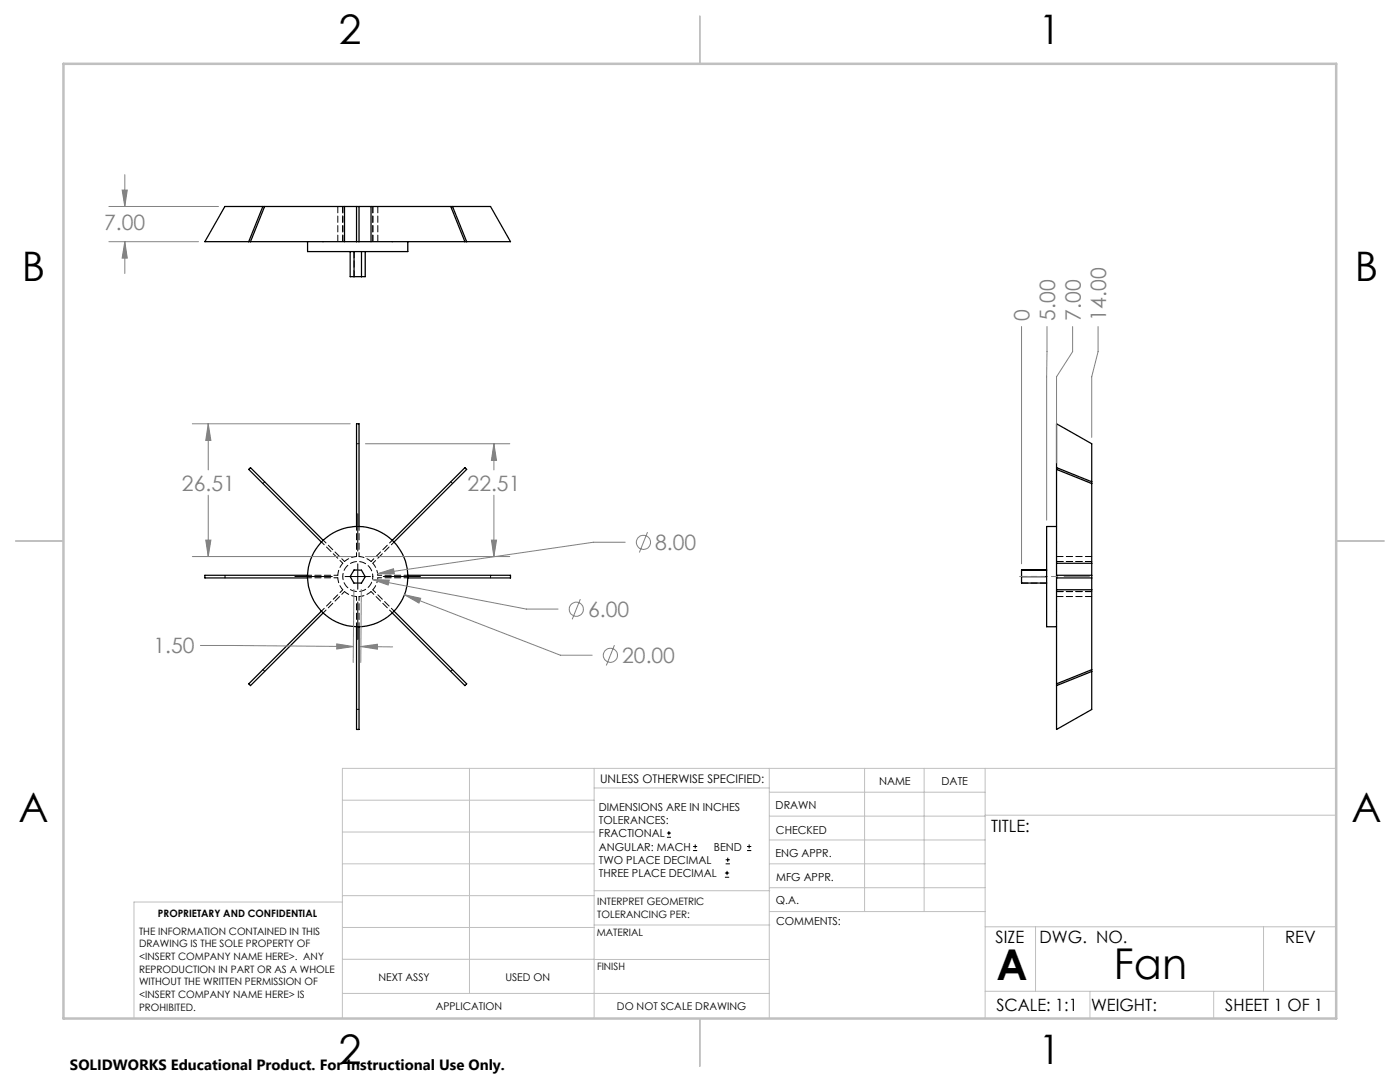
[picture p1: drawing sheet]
<svg xmlns="http://www.w3.org/2000/svg" width="279mm" height="216mm" viewBox="0 0 279 216" stroke-linecap="round" stroke-linejoin="round" font-family="sans-serif">
<g fill="none" stroke="#000" stroke-width=".25">
<path d="M52.5 41.2l-2.9 7M52.8 41.2l-2.8 7M61.4 48.2v2h20v-2M68.8 41.2h-23.9l-4 7h30.3M68.8 41.2h2.4M68.8 41.2v7M69.9 50.2v5h3v-5M70.7 50.2v5M71.2 41.2v7M71.2 41.2h.4M71.2 48.2h.4M71.6 41.2h2.4"/>
<path d="M71.6 41.2v7M72.1 50.2v5M74 41.2h23.9l4 7h-30.3M74 41.2v7M90 41.2l2.8 7M90.3 41.2l2.8 7M210.9 93.7l7 2.8M210.9 93.3l7 2.8M61.4 114.8h-20.5v.5h20.5M64.5 107.8l-14.5-14.5-.4 .4 14.5 14.5M70.7 113.7l1.4 .1 .8 1.3-.8 1.2h-1.5l-.7-1.3zM71.2 105.1v-20.5h.4v20.5"/>
<path d="M78.3 107.8l14.5-14.5 .3 .4-14.5 14.5M81.4 114.8h20.5v.5h-20.5M203.9 115.1h5M208.9 115v10.1h2M208.9 113.7h-5v2.6h5M210.9 115.3v30.3l7-4v-23.9M210.9 105.1h-2v9.9M210.9 114.8h7M210.9 115.3h7M210.9 114.8v.5M210.9 117.7h7M210.9 112.4h7"/>
<path d="M217.9 112.4v-23.9l-7-3.9v30.2M217.9 112.4v2.4M217.9 115.3v2.4M217.9 114.8v.5M64.1 122l-14.5 14.5 .4 .3 14.5-14.5M71.2 125.1v20.5h.4v-20.5M78.6 122l14.5 14.5-.3 .3-14.5-14.5M217.9 133.6l-7 2.9M217.9 134l-7 2.8"/>
<circle cx="71.4" cy="115.1" r="10"/>
</g>
<path d="M67.4 115.3a4 4 0 0 0 1 2.4M68.4 112.4a4 4 0 0 0-1 2.4M68.8 118a4 4 0 0 0 2.4 1M71.2 111a4 4 0 0 0-2.4 1M71.7 119a4 4 0 0 0 2.4-1M74.1 112a4 4 0 0 0-2.4-1M74.4 117.7a4 4 0 0 0 1-2.4M75.4 114.8a4 4 0 0 0-1-2.4" fill="none" stroke="#000" stroke-width=".2" stroke-dasharray="1.3 .6" stroke-dashoffset=".3"/>
<g fill="none" stroke="#000" stroke-width=".2" stroke-dasharray="1.3 .6" stroke-dashoffset=".5">
<path d="M61.4 114.8h6M61.4 115.3h6M64.2 108.1l4.2 4.3M64.5 107.8l4.3 4.2M71.2 105v6M71.7 105v6M78.3 107.8l-4.2 4.2M78.7 108.1l-4.3 4.3M81.4 114.8h-6M81.4 115.3h-6M64.2 121.9l4.2-4.2M64.5 122.3l4.3-4.3"/>
<path d="M71.2 125v-6M71.7 125v-6M78.3 122.3l-4.2-4.3M78.7 121.9l-4.3-4.2"/>
</g>
<path d="M74.4 115a3 3 0 0 0-4.4-2.6 3 3 0 0 0-.3 5.1 3 3 0 0 0 4.7-2v-.5" fill="none" stroke="#000" stroke-width=".2" stroke-dasharray="1.3 .6" stroke-dashoffset=".7"/>
<g fill="none" stroke="#000" stroke-width=".2" stroke-dasharray="1.3 .6">
<path d="M67.4 48.2v-7M68.4 41.2v7M68.4 48.2v-7M70.6 55.2v-5M72.1 55.2v-5M74.4 48.2v-7M75.4 48.2v-7M52.8 96.1l-.3 .4M71.7 88.5h-.5M90.3 96.5l-.3-.4M44.9 114.8v.5M97.9 115.3v-.5"/>
<path d="M203.9 115h5M203.9 116.3h5M210.9 119h7M210.9 118h7M210.9 111h7M210.9 112h7M217.9 112h-7M52.5 133.6l.3 .4M90 134l.3-.4M71.2 141.5h.5"/>
</g>
<g fill="none" stroke="#808080" stroke-width=".2">
<path d="M24.4 37.9h1l-.5 3.3zM24.9 34.9v6.3M21.7 48.2h17.9M21.7 41.2h21.9M24.9 48.2l.5 3.3h-1zM24.9 48.2v6.4M203.9 65.2v47.3M209 65.2l-.1 38.6M214.1 65.2v5l-3.2 5v17.2M219.1 65.2v5l-1.2 5v12.1M38.4 84.6h31.5M41.6 84.6l.5 3.3h-1z"/>
<path d="M41.6 84.6v9.2M41.6 98.8v12.3M72.9 88.5h28.8M98.6 88.5l.5 3.4h-1zM98.6 88.5v5.3M98.6 98.8v12.3M38.4 111.1h32M41.1 107.8h1l-.5 3.3zM70.6 117.6l-.1 14.6M72.1 117.6l-.1 14.6M72.9 111.1h28.8M74.3 115.6l3.4 .1-.2 1z"/>
<path d="M74.3 115.6l30.7 5.9h6.4M75.4 114.5l3.1-1 .2 1zM80.7 118.7l3.3 .7-.4 .9zM80.7 118.7l31.1 12h6.4M98.1 107.8h1l-.5 3.3zM115.8 119.6l-1.6 4M124.8 108.2h-6.4l-43 6.3M129.2 106.2l-1.6 4M40 128.8l30.5 .2M67.2 128.5l3.3 .5-3.3 .5zM72 129l3.3-.4v.9zM72 129l6.4 .1"/>
<path d="M122.6 128.7l-1.6 4.1"/>
<circle cx="128.4" cy="108.2" r="1.42"/>
<circle cx="115" cy="121.6" r="1.4"/>
<circle cx="121.8" cy="130.8" r="1.41"/>
</g>
<g fill="none" stroke="#000" stroke-width=".2">
<path d="M58.8 115h7.5M68.9 115h5M71.4 102.5v7.5M71.4 112.5v5.1M76.5 115h7.4M71.4 120.1v7.5M133.1 167.1h.8M133.1 166.2h.8M133.5 165.8v.9M138.3 169.7h.8M138.3 168.9h.8M138.7 168.5v.8"/>
<path d="M144.7 175h.8M144.7 174.2h.8M144.8 172.4h.9M144.8 171.6h.9M145.1 173.8v.8M145.2 171.1v.9M149.1 169.7h.8M149.1 168.9h.8M149.5 168.5v.8"/>
</g>
<g fill="none" stroke="#c0c0c0" stroke-width=".2">
<path d="M68.3 159.7h50.3M93.7 153.3v44.9M118.6 153.3v49.9M118.6 157.2h34.9M153.5 153.3v49.9M153.5 158.1h43.1M172.5 153.3v28.6M184.4 153.3v28.6M196.6 153.3v49.9M266.7 153.3h-198.4v49.9M68.3 178.7h50.3M68.3 172.4h50.3"/>
<path d="M68.3 166h50.3M68.3 180h-41.6v23.2M118.6 177.7h35M153.5 167.6h43.1M153.5 162.8h43.1M153.5 172.4h43.1M153.5 177.1h43.1M196.6 162.7h70.1M68.3 198.2h85.2M68.3 191.4l85.2 .1M68.3 185.1h50.3M118.6 184.6h35"/>
<path d="M153.6 181.9h43M196.6 197.8h70.1M196.6 184.9h70.1M206.7 184.9v12.9M217.5 197.8v5.4M242.2 197.8v5.4M252.2 184.9v12.9"/>
</g>
<path d="M139.7 3.2v9.5M3.1 107.9h9.6M266.7 107.9h9.5M139.7 203.2v9.6" fill="none" stroke="#c0c0c0" stroke-width=".25"/>
<path d="M12.7 12.7h254v190.5h-254z" fill="none" stroke="#c0c0c0" stroke-width=".5"/>
<path d="M203.5 115h13.9" fill="none" stroke="#808080" stroke-width=".2" stroke-dasharray="15.2 1.3 1.3 1.3" stroke-dashoffset="10.2"/>
<path d="M41.6 84.6l.5 3.3h-1zM41.1 107.8h1l-.5 3.3zM98.6 88.5l.5 3.4h-1zM98.1 107.8h1l-.5 3.3zM80.7 118.7l2.9 1.6 .4-.9zM72 129l3.3-.4v.9zM67.2 128.5l3.3 .5-3.3 .5zM74.3 115.6l3.2 1.1 .2-1zM75.4 114.5h3.3l-.2-1zM24.9 48.2l.5 3.3h-1zM24.4 37.9h1l-.5 3.3z" fill="#808080"/>
<g font-size="8.5">
<text x="198.9" y="195.5">A</text>
<text x="222.3" y="195.4">Fan</text>
</g>
<g font-size="8.1">
<text x="67.6" y="8.9">2</text>
<text x="207.3" y="8.9">1</text>
<text x="4.4" y="56.2">B</text>
<text x="270.4" y="56.2">B</text>
<text x="3.7" y="164.1">A</text>
<text x="269.7" y="164.1">A</text>
<text x="67.6" y="212.4">2</text>
<text x="207.3" y="212.4">1</text>
</g>
<g font-size="4.2" fill="#808080">
<text x="20.8" y="46">7.00</text>
<text x="205.5" y="64" transform="rotate(-90 205.5 64)">0</text>
<text x="210.6" y="64" transform="rotate(-90 210.6 64)">5.00</text>
<text x="215.7" y="64" transform="rotate(-90 215.7 64)">7.00</text>
<text x="220.8" y="64" transform="rotate(-90 220.8 64)">14.00</text>
<text x="36.3" y="97.9">26.51</text>
<text x="93.3" y="97.9">22.51</text>
<text x="130.8" y="109.8">8.00</text>
<text x="117.4" y="123.1">6.00</text>
<text x="30.6" y="130.4">1.50</text>
<text x="124.2" y="132.3">20.00</text>
</g>
<g font-size="3.4">
<text x="197.8" y="166">TITLE:</text>
<text x="198.7" y="188.1">SIZE</text>
<text x="207.5" y="188.1">DWG. NO.</text>
<text x="256.5" y="188.2">REV</text>
<text x="198.8" y="201.7">SCALE: 1:1</text>
<text x="217.7" y="201.8">WEIGHT:</text>
<text x="244.5" y="201.7">SHEET 1 OF 1</text>
</g>
<text font-size="3" x="14" y="213.5">SOLIDWORKS Educational Product. For Instructional Use Only.</text>
<text font-size="2.4" x="119.8" y="156.2">UNLESS OTHERWISE SPECIFIED:</text>
<g font-size="2.2">
<text x="119.5" y="161.8">DIMENSIONS ARE IN INCHES</text>
<text x="154.8" y="161.4">DRAWN</text>
<text x="175.4" y="156.6">NAME</text>
<text x="187.9" y="156.7">DATE</text>
<text x="119.5" y="164.4">TOLERANCES:</text>
<text x="119.5" y="167.1">FRACTIONAL</text>
<text x="154.9" y="166.3">CHECKED</text>
<text x="119.5" y="169.7">ANGULAR: MACH</text>
<text x="119.5" y="172.4">TWO PLACE DECIMAL</text>
<text x="142.5" y="169.7">BEND</text>
<text x="154.8" y="171">ENG APPR.</text>
<text x="119.5" y="175">THREE PLACE DECIMAL</text>
<text x="154.9" y="175.7">MFG APPR.</text>
<text x="154.9" y="180.4">Q.A.</text>
<text x="154.9" y="184.6">COMMENTS:</text>
</g>
<g font-size="2.1">
<text x="75.5" y="195.7">NEXT ASSY</text>
<text x="100.9" y="195.7">USED ON</text>
<text x="86.9" y="201.5">APPLICATION</text>
<text x="123.1" y="201.6">DO NOT SCALE DRAWING</text>
</g>
<g font-size="2">
<text x="31.5" y="182.9">PROPRIETARY AND CONFIDENTIAL</text>
<text x="119.2" y="180.6">INTERPRET GEOMETRIC</text>
<text x="119.2" y="183.1">TOLERANCING PER:</text>
<text x="27.8" y="186.5">THE INFORMATION CONTAINED IN THIS</text>
<text x="27.8" y="189">DRAWING IS THE SOLE PROPERTY OF</text>
<text x="27.8" y="191.6">&lt;INSERT COMPANY NAME HERE&gt;. ANY</text>
<text x="119.1" y="186.7">MATERIAL</text>
<text x="27.8" y="194.1">REPRODUCTION IN PART OR AS A WHOLE</text>
<text x="27.8" y="196.6">WITHOUT THE WRITTEN PERMISSION OF</text>
<text x="119.1" y="193.5">FINISH</text>
<text x="27.8" y="199.1">&lt;INSERT COMPANY NAME HERE&gt; IS</text>
<text x="27.8" y="201.7">PROHIBITED.</text>
</g>
</svg>
